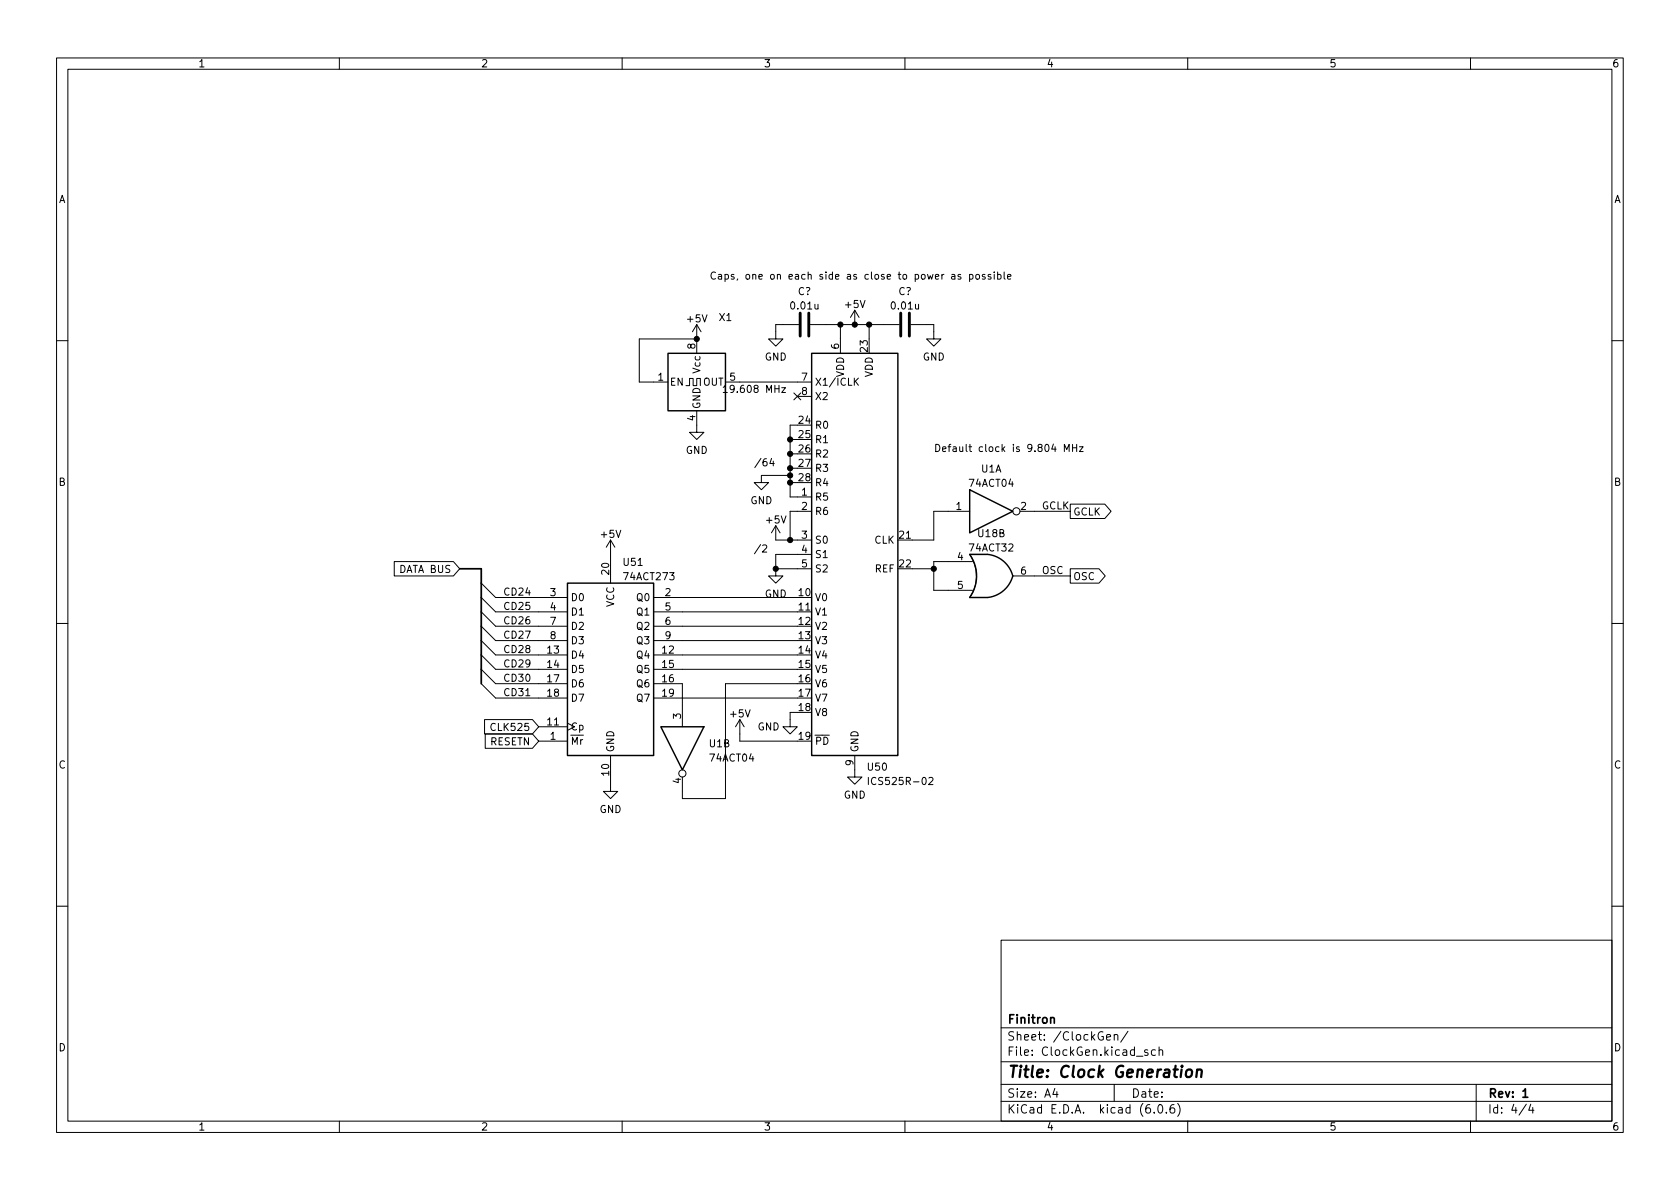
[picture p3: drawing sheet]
<svg xmlns="http://www.w3.org/2000/svg" width="297mm" height="210mm" viewBox="0 0 297 210" stroke-linecap="round" stroke-linejoin="round" font-family="sans-serif">
<g fill="none" stroke="#000" stroke-width=".18">
<path d="M10 10.2h277v190.1h-277zM12 12.2h273v186.1h-273zM60 10.2v2M110 10.2v2M160 10.2v2M210 10.2v2M260 10.2v2M123.2 59.9h-10.2v7.7h5.1M123.2 57.4l-.8 1.3M123.2 57.4v5.1M123.2 57.4l.8 1.3M126.5 48.2a.6 .6 0 0 0-.8 .4 .6 .6 0 0 0 .6 .8l.2-.2"/>
<path d="M127 48.6h.5l.1 .8M127.6 48.8l-.4 .1-.2 .2 .2 .3 .4-.1M128.2 48.6l.4-.1 .2 .3-.1 .5h-.5M128.2 48.5v1.3M129.8 48.6l-.3-.1-.2 .2v.2l.5 .1v.3h-.5M130.4 49.3l-.1 .3M132 48.6l.3-.1 .2 .3v.3l-.2 .3-.3-.1-.1-.2zM133.1 48.6l.2-.1 .3 .1v.8M133.1 48.5v.9M141.2 57.4h-4v2.5h1.2l-1.2 1.3-1.3-1.3h1.3M143.3 57.4h15.7M148.6 57.4v5.1"/>
<path d="M151.1 54.9v2.5M151.1 54.9l-.7 1.2M151.1 54.9l.8 1.2M153.7 57.4v2.5M161 57.4h4.1v2.5h1.3l-1.3 1.3-1.3-1.3h1.3M176.4 48.6l.4-.1 .2 .3-.1 .5h-.5M177.5 48.1v1.1l.2 .2M178.1 48.9l.7-.1-.1-.2-.4-.1-.2 .2 .1 .6h.5M10 60.2h2M121.3 68.2h.6v-1.3h.7v1.3h.6v-1.3h.6v1.3M123.2 72.6v3.8h1.3l-1.3 1.3-1.3-1.3h1.3M127.9 68.5l.3-.4v1.3"/>
<path d="M127.9 69.4h.7M128.3 67.6h15.2M138.2 68.6h.7l-.7 .8h.7M139.7 77.7h1.3M140.4 69.5l1.2 1.2M141 75.2h-1.3v12.7h3.8M141 70.1h2.5M141.6 69.5l-1.2 1.2M151.2 67.4l.6 .7M151.8 66.9l-.8 .7M165.4 78.6a.64 .64 0 0 1 .8 .6 .64 .64 0 0 1-.8 .6zM166.7 79.4l.6-.1-.1-.2-.4-.1-.1 .2v.6h.5"/>
<path d="M167.6 79h.5M168.1 78.6l-.3 .2v1M168.5 79.1h.5l.1 .7M169.1 79.3l-.4 .1-.2 .1 .2 .3h.4M190.8 79h.7l-.7 .8h.7M285 60.2h2M69.7 99.3h10.5l1.1 1.3-1.1 1.2h-10.5zM107.9 95.5l-.7 1.3M107.9 95.5v7.6M107.9 95.5l.8 1.3M134.5 96.3l-1.1 1.6M134.5 81.1l-1 1.6"/>
<path d="M134.8 96.5l.5-.1 .3 .3-.8 .9h.8M137.2 93v2.5h6.3M137.2 93l-.8 1.2M137.2 93l.7 1.2M139.7 84.1h-5.1v1.2h1.3l-1.3 1.3-1.3-1.3h1.3M139.7 85.3h1.3M139.7 82.8h1.3M139.7 80.3h1.3M143.5 90.4h-3.8v5.1M143.5 98h-6.3v2.6M171.4 90.4h-6.3v5.1h-6.4M172 99.3h-6.9v5.1h6.9"/>
<path d="M174.6 98h-3.2a6.6 6.6 0 0 1 0 7.7h3.2M180.3 90.4h8.9M189.2 89.1h6.1l1.1 1.3-1.1 1.3h-6.1zM10 110.2h2M85.1 113.3l2.5 2.5h12.7M85.1 115.8l2.5 2.6h12.7M85.1 118.4l2.5 2.5h12.7M85.1 103.1l2.5 2.6h12.7M85.1 105.7l2.5 2.5h12.7M85.1 108.2l2.5 2.5h12.7M85.1 110.7l2.5 2.6h12.7M115.6 115.8h25.4"/>
<path d="M115.6 118.4h25.4M115.6 105.7h25.4M115.6 108.2h27.9M115.6 110.7h25.4M115.6 113.3h25.4M137.2 100.6v1.2h1.2l-1.2 1.3-1.3-1.3h1.3M137.2 100.6h6.3M161.3 100.6h3.8M179.1 101.8h10.1M189.2 100.6h5.1l1.1 1.2-1.1 1.3h-5.1zM285 110.2h2M85.1 120.9l2.5 2.5h12.7"/>
<path d="M85.7 127.2h8.4l1.1 1.3-1.1 1.3h-8.4zM85.8 129.8h8.3l1.1 1.3-1.1 1.2h-8.3zM93 123h.7M95.2 131.1h5.1M95.2 128.5h5.1M107.9 133.6v6.3h1.3l-1.3 1.3-1.2-1.3h1.2M115.6 120.9h5v7.6M115.6 123.4h25.4M130.8 127.2v3.9h10.2M130.8 127.2l-.8 1.3M130.8 127.2l.8 1.3M141 126h-1.3v2.5h1.3l-1.3 1.3-1.3-1.3h1.3"/>
<path d="M141 120.9h-12.7v20.3h-7.7v-3.8M151.1 133.6v3.8h1.3l-1.3 1.3-1.2-1.3h1.2M153.5 137.5v1.2M164.2 137.6l.5-.1 .3 .3-.8 .9h.8M10 160.2h2M177 166.3h108v32h-108zM285 160.2h2M60 198.3v2M110 198.3v2M160 198.3v2M177 194.8h108M177 191.8h108"/>
<path d="M177 187.8h108M177 181.8h108M186.5 192.5l-.4 1h1M186.9 193v1M195.6 183.4l.8-.1-.1-.3-.4-.1-.3 .2 .1 .8h.6M197 191.8v3M197 183.1l.2-.2 .4 .1v.9M197 182.9v1M199.4 182.4l-1.3 1.9M202.9 185.7l-.3-.1-.2 .2v.3l.5 .1v.4h-.5M204.1 196.7v.1M204.3 185.7l-.4-.1-.3 .3v.4l.1 .3h.6"/>
<path d="M204.9 195.4l.2-.1a.81 .81 0 0 1 .6 .7 .81 .81 0 0 1-.3 .8h-.2a.81 .81 0 0 1-.6-.6 .81 .81 0 0 1 .3-.8zM204.9 185.8l.2-.2 .4 .1 .1 .9M204.9 185.1v1.5M206.2 196.7v.1M207.6 195.3a.59 .59 0 0 0-.7 .7v.5l.1 .3h.4l.2-.1 .1-.5-.1-.2-.5-.1-.2 .3M208.2 195.1a1.72 1.72 0 0 1 0 2.3M210 198.3v2M260 198.3v2M261 191.8v6.5M269.9 195.3l-1.3 1.9M270.6 195.3l-.3 1h.9M271 195.8v1"/>
<circle cx="179.7" cy="90.4" r=".63"/>
<circle cx="120.6" cy="136.8" r=".63"/>
</g>
<path d="M81.3 100.6h3.8v20.3M185.8 180.1l.2-.2 .3 .1 .1 .9M269.3 193l.4-.5v1.5M269.3 194h.8" fill="none" stroke="#000" stroke-width=".3"/>
<path d="M209.8 189.3a.52 .52 0 0 1 .6-.2 .52 .52 0 0 1 .4 .4l-.1 .6a.55 .55 0 0 1-.5 .4 .55 .55 0 0 1-.5-.4zM211.7 189.3a.49 .49 0 0 1 .8 .1l-.1 1.1M211.7 189.1l-.2 1.4" fill="none" stroke="#000" stroke-width=".4"/>
<path d="M141.5 55.4v4M143 55.4v4M159.3 55.4v4M160.8 55.4v4" fill="none" stroke="#000" stroke-width=".51"/>
<path d="M118.1 62.5h10.2v10.1h-10.2zM143.5 62.5h15.2v71.1h-15.2zM171.4 86.6l7.7 3.8-7.7 3.8zM171.5 98h3.1a5.1 5.1 0 0 1 4.5 3.8 5.2 5.2 0 0 1-4.5 3.9h-3.1a6.6 6.6 0 0 0 0-7.7zM100.3 103.1h15.3v30.5h-15.3zM116.8 128.5h7.7l-3.9 7.6z" fill="none" stroke="#000" stroke-width=".25"/>
<g fill="#000" stroke="#000" stroke-width=".18">
<circle cx="123.2" cy="59.9" r=".46"/>
<circle cx="148.6" cy="57.4" r=".46"/>
<circle cx="151.1" cy="57.4" r=".46"/>
<circle cx="153.7" cy="57.4" r=".46"/>
<circle cx="139.7" cy="77.7" r=".46"/>
<circle cx="139.7" cy="85.3" r=".46"/>
<circle cx="139.7" cy="82.8" r=".46"/>
<circle cx="139.7" cy="84.1" r=".46"/>
<circle cx="139.7" cy="80.3" r=".46"/>
<circle cx="139.7" cy="95.5" r=".46"/>
<circle cx="137.2" cy="100.6" r=".46"/>
<circle cx="165.1" cy="100.6" r=".46"/>
</g>
<text font-size="2.8" x="178" y="190.6">Title: Clock Generation</text>
<g font-size="2.1">
<text x="178" y="184">Sheet: /ClockGen/</text>
<text x="178" y="181">Finitron</text>
<text x="178" y="186.7">File: ClockGen.kicad_sch</text>
<text x="178" y="196.9">KiCad E.D.A. kicad (6.0.6)</text>
<text x="178" y="194.1">Size: A4</text>
<text x="200" y="194.1">Date:</text>
<text x="263" y="194.1">Rev: 1</text>
<text x="263" y="196.9">Id: 4/4</text>
</g>
<g font-size="1.8">
<text x="35" y="11.9">1</text>
<text x="85" y="11.9">2</text>
<text x="135" y="11.9">3</text>
<text x="185" y="11.9">4</text>
<text x="235" y="11.9">5</text>
<text x="285" y="11.9">6</text>
<text x="10.3" y="35.9">A</text>
<text x="285.3" y="35.9">A</text>
<text x="133.9" y="49.4">Caps, one on each side as close to power as possible</text>
<text x="141.1" y="52.2">C?</text>
<text x="158.8" y="52.2">C?</text>
<text x="121.6" y="57">+5V</text>
<text x="127.2" y="56.8">X1</text>
<text x="140" y="54.7">0.01u</text>
<text x="149.5" y="54.5">+5V</text>
<text x="157.8" y="54.7">0.01u</text>
<text x="122.9" y="61.7" transform="rotate(-90 122.9 61.7)">8</text>
<text x="123.8" y="65.9" transform="rotate(-90 123.8 65.9)">Vcc</text>
<text x="135.2" y="63.7">GND</text>
<text x="148.3" y="61.7" transform="rotate(-90 148.3 61.7)">6</text>
<text x="153.4" y="62.2" transform="rotate(-90 153.4 62.2)">23</text>
<text x="163.1" y="63.7">GND</text>
<text x="116.3" y="67.3">1</text>
<text x="118.4" y="68.2">EN</text>
<text x="124.3" y="68.2">OUT</text>
<text x="128.6" y="69.5">19.608 MHz</text>
<text x="129" y="67.3">5</text>
<text x="141.7" y="67.3">7</text>
<text x="141.7" y="69.8">8</text>
<text x="144" y="68.2">X1/ICLK</text>
<text x="144" y="70.7">X2</text>
<text x="149.2" y="66.7" transform="rotate(-90 149.2 66.7)">VDD</text>
<text x="154.3" y="66.7" transform="rotate(-90 154.3 66.7)">VDD</text>
<text x="122.9" y="74.4" transform="rotate(-90 122.9 74.4)">4</text>
<text x="123.8" y="72.4" transform="rotate(-90 123.8 72.4)">GND</text>
<text x="141.3" y="74.9">24</text>
<text x="141.3" y="77.5">25</text>
<text x="144" y="75.8">R0</text>
<text x="121.2" y="80.3">GND</text>
<text x="134.7" y="82.4">/64</text>
<text x="141.3" y="80">26</text>
<text x="141.3" y="82.5">27</text>
<text x="144" y="78.4">R1</text>
<text x="144" y="80.9">R2</text>
<text x="144" y="83.4">R3</text>
<text x="169.8" y="79.9">Default clock is 9.804 MHz</text>
<text x="173.5" y="83.5">U1A</text>
<text x="10.3" y="85.9">B</text>
<text x="132.7" y="89.1">GND</text>
<text x="141.3" y="85.1">28</text>
<text x="141.7" y="87.6">1</text>
<text x="144" y="88.5">R5</text>
<text x="144" y="86">R4</text>
<text x="171.5" y="86.1">74ACT04</text>
<text x="285.3" y="85.9">B</text>
<text x="106.4" y="95.1">+5V</text>
<text x="135.6" y="92.6">+5V</text>
<text x="141.7" y="90.2">2</text>
<text x="141.7" y="95.2">3</text>
<text x="144" y="91.1">R6</text>
<text x="159" y="95.2">21</text>
<text x="169.1" y="90.2">1</text>
<text x="173" y="95">U18B</text>
<text x="180.5" y="90.2">2</text>
<text x="184.1" y="90.1">GCLK</text>
<text x="189.7" y="91.1">GCLK</text>
<text x="70.7" y="101.3">DATA BUS</text>
<text x="107.7" y="101.6" transform="rotate(-90 107.7 101.6)">20</text>
<text x="110.3" y="100.1">U51</text>
<text x="141.7" y="97.8">4</text>
<text x="141.7" y="100.3">5</text>
<text x="144" y="96.1">S0</text>
<text x="144" y="98.7">S1</text>
<text x="144" y="101.2">S2</text>
<text x="154.6" y="96.1">CLK</text>
<text x="154.7" y="101.2">REF</text>
<text x="159" y="100.3">22</text>
<text x="169.3" y="99.1">4</text>
<text x="171.5" y="97.5">74ACT32</text>
<text x="180.5" y="101.6">6</text>
<text x="184.1" y="101.5">OSC</text>
<text x="88.9" y="105.3">CD24</text>
<text x="88.9" y="107.8">CD25</text>
<text x="97.3" y="105.4">3</text>
<text x="97.3" y="107.9">4</text>
<text x="100.8" y="106.3">D0</text>
<text x="108.6" y="107.4" transform="rotate(-90 108.6 107.4)">VCC</text>
<text x="110.5" y="102.6">74ACT273</text>
<text x="112.7" y="106.3">Q0</text>
<text x="117.6" y="105.4">2</text>
<text x="117.6" y="107.9">5</text>
<text x="135.2" y="105.7">GND</text>
<text x="141.3" y="105.4">10</text>
<text x="141.3" y="107.9">11</text>
<text x="144" y="106.3">V0</text>
<text x="169.3" y="104.1">5</text>
<text x="189.7" y="102.6">OSC</text>
<text x="88.9" y="110.4">CD26</text>
<text x="88.9" y="112.9">CD27</text>
<text x="97.3" y="110.5">7</text>
<text x="97.3" y="113">8</text>
<text x="100.8" y="108.8">D1</text>
<text x="100.8" y="111.4">D2</text>
<text x="100.8" y="113.9">D3</text>
<text x="112.7" y="108.8">Q1</text>
<text x="112.7" y="111.4">Q2</text>
<text x="112.7" y="113.9">Q3</text>
<text x="117.6" y="110.5">6</text>
<text x="117.6" y="113">9</text>
<text x="141.3" y="110.5">12</text>
<text x="141.3" y="113">13</text>
<text x="144" y="108.8">V1</text>
<text x="144" y="111.4">V2</text>
<text x="144" y="113.9">V3</text>
<text x="88.9" y="115.5">CD28</text>
<text x="88.9" y="118">CD29</text>
<text x="96.8" y="115.6">13</text>
<text x="96.8" y="118.1">14</text>
<text x="100.8" y="116.5">D4</text>
<text x="100.8" y="119">D5</text>
<text x="112.7" y="116.5">Q4</text>
<text x="112.7" y="119">Q5</text>
<text x="117.1" y="115.6">12</text>
<text x="117.1" y="118.1">15</text>
<text x="141.3" y="115.6">14</text>
<text x="141.3" y="118.1">15</text>
<text x="144" y="116.5">V4</text>
<text x="144" y="119">V5</text>
<text x="88.9" y="120.5">CD30</text>
<text x="88.9" y="123.1">CD31</text>
<text x="96.8" y="120.6">17</text>
<text x="96.8" y="123.2">18</text>
<text x="100.8" y="121.5">D6</text>
<text x="100.8" y="124.1">D7</text>
<text x="112.7" y="121.5">Q6</text>
<text x="112.7" y="124.1">Q7</text>
<text x="117.1" y="120.6">16</text>
<text x="117.1" y="123.2">19</text>
<text x="141.3" y="120.6">16</text>
<text x="141.3" y="123.2">17</text>
<text x="141.3" y="125.7">18</text>
<text x="144" y="121.5">V6</text>
<text x="144" y="124.1">V7</text>
<text x="86.6" y="131.8">RESETN</text>
<text x="87.2" y="129.2">CLK525</text>
<text x="96.8" y="128.3">11</text>
<text x="97.3" y="130.8">1</text>
<text x="100.8" y="131.7">~{Mr}</text>
<text x="100.8" y="129.2">Cp</text>
<text x="120.4" y="127.1" transform="rotate(-90 120.4 127.1)">3</text>
<text x="129.2" y="126.8">+5V</text>
<text x="133.9" y="129.2">GND</text>
<text x="141.3" y="130.8">19</text>
<text x="144" y="126.6">V8</text>
<text x="144" y="131.7">~{PD}</text>
<text x="10.3" y="135.9">C</text>
<text x="107.7" y="137.1" transform="rotate(-90 107.7 137.1)">10</text>
<text x="108.6" y="133.1" transform="rotate(-90 108.6 133.1)">GND</text>
<text x="125.4" y="132.1">U1B</text>
<text x="125.6" y="134.7">74ACT04</text>
<text x="150.9" y="135.4" transform="rotate(-90 150.9 135.4)">9</text>
<text x="151.8" y="133.1" transform="rotate(-90 151.8 133.1)">GND</text>
<text x="153.5" y="136.3">U50</text>
<text x="285.3" y="135.9">C</text>
<text x="106" y="143.8">GND</text>
<text x="120.4" y="138.5" transform="rotate(-90 120.4 138.5)">4</text>
<text x="149.2" y="141.2">GND</text>
<text x="154.3" y="138.8">ICS525R-02</text>
<text x="10.3" y="185.9">D</text>
<text x="285.3" y="185.9">D</text>
<text x="35" y="199.9">1</text>
<text x="85" y="199.9">2</text>
<text x="135" y="199.9">3</text>
<text x="185" y="199.9">4</text>
<text x="235" y="199.9">5</text>
<text x="285" y="199.9">6</text>
</g>
</svg>
